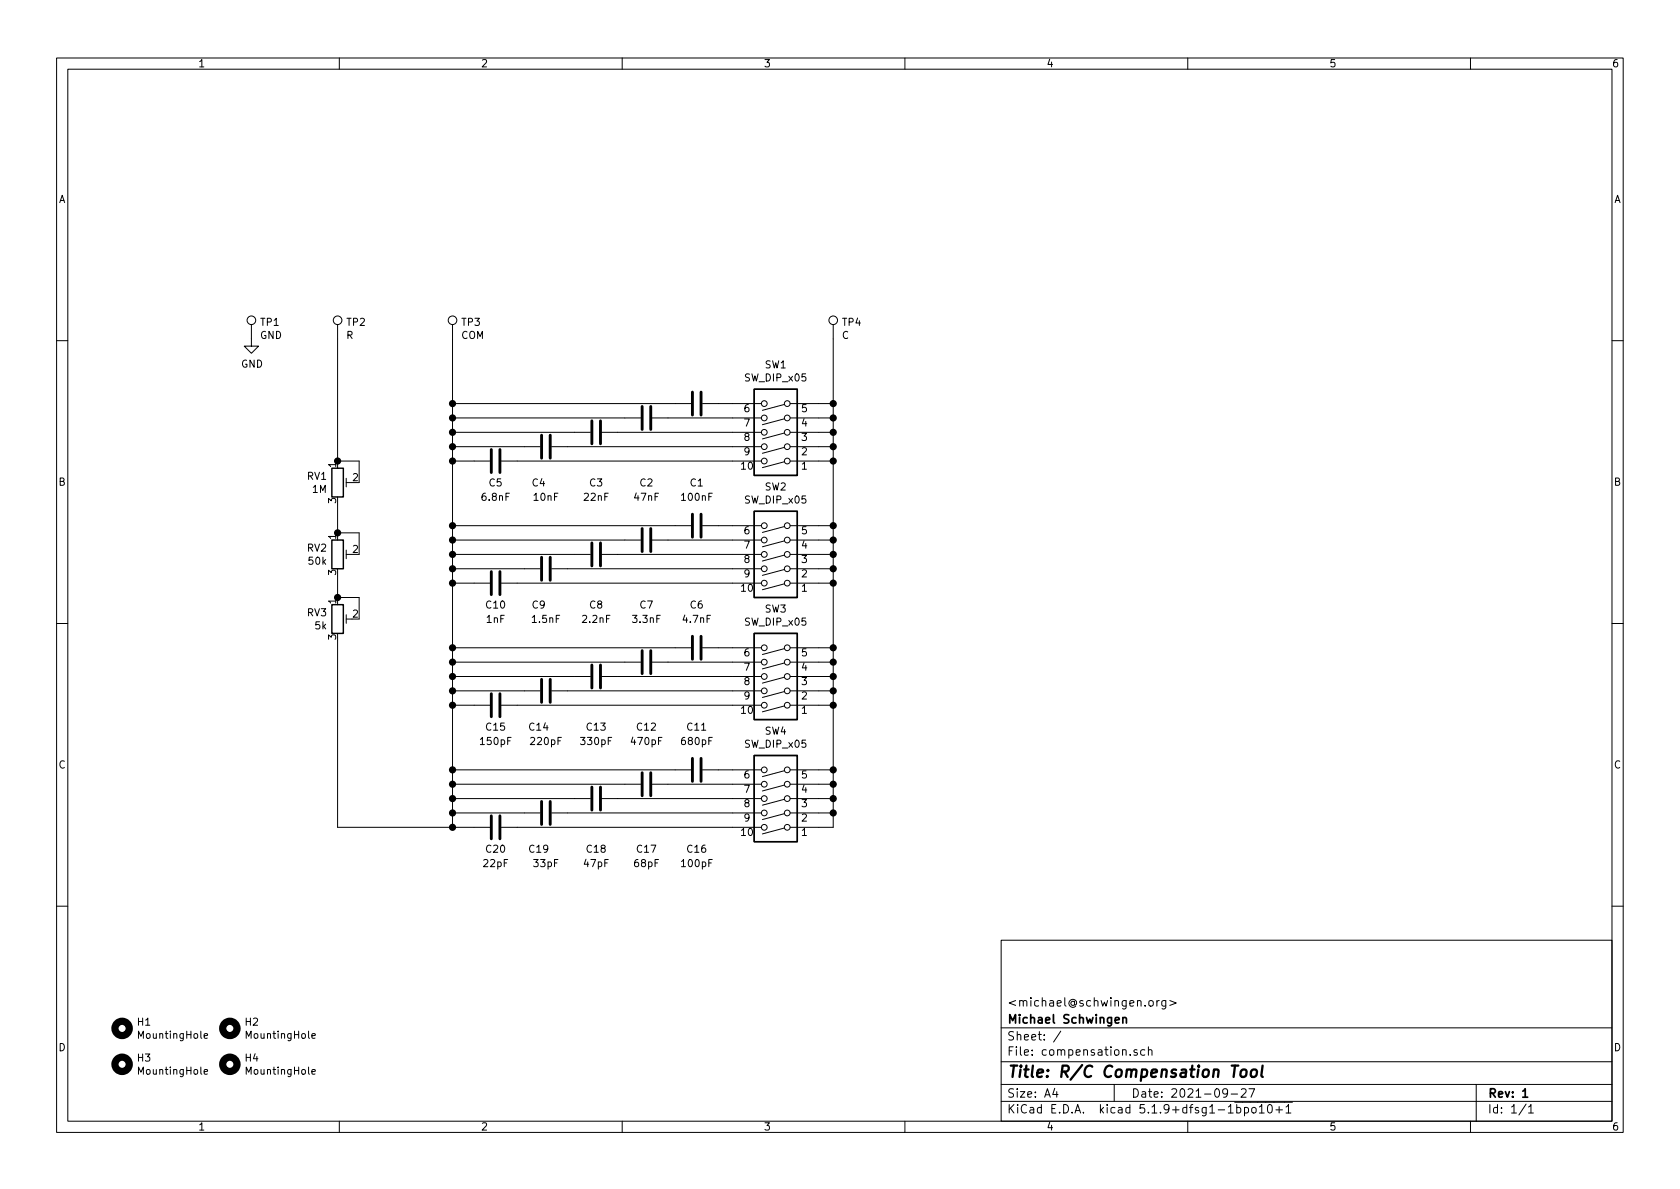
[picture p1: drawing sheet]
EESchema Schematic File Version 4
EELAYER 30 0
EELAYER END
$Descr A4 11693 8268
encoding utf-8
Sheet 1 1
Title "R/C Compensation Tool"
Date "2021-09-27"
Rev "1"
Comp "Michael Schwingen"
Comment1 "<michael@schwingen.org>"
Comment2 ""
Comment3 ""
Comment4 ""
$EndDescr
$Comp
L Mechanical:MountingHole H1
U 1 1
P 850 7150
F 0 "H1" H 950 7196 50  0000 L CNN
F 1 "MountingHole" H 950 7105 50  0000 L CNN
F 2 "MountingHole:MountingHole_3.2mm_M3" H 850 7150 50  0001 C CNN
F 3 "~" H 850 7150 50  0001 C CNN
	1    850  7150
	1    0    0    -1  
$EndComp
$Comp
L Mechanical:MountingHole H3
U 1 1
P 850 7400
F 0 "H3" H 950 7446 50  0000 L CNN
F 1 "MountingHole" H 950 7355 50  0000 L CNN
F 2 "MountingHole:MountingHole_3.2mm_M3" H 850 7400 50  0001 C CNN
F 3 "~" H 850 7400 50  0001 C CNN
	1    850  7400
	1    0    0    -1  
$EndComp
$Comp
L Mechanical:MountingHole H2
U 1 1
P 1600 7150
F 0 "H2" H 1700 7196 50  0000 L CNN
F 1 "MountingHole" H 1700 7105 50  0000 L CNN
F 2 "MountingHole:MountingHole_3.2mm_M3" H 1600 7150 50  0001 C CNN
F 3 "~" H 1600 7150 50  0001 C CNN
	1    1600 7150
	1    0    0    -1  
$EndComp
$Comp
L Mechanical:MountingHole H4
U 1 1
P 1600 7400
F 0 "H4" H 1700 7446 50  0000 L CNN
F 1 "MountingHole" H 1700 7355 50  0000 L CNN
F 2 "MountingHole:MountingHole_3.2mm_M3" H 1600 7400 50  0001 C CNN
F 3 "~" H 1600 7400 50  0001 C CNN
	1    1600 7400
	1    0    0    -1  
$EndComp
$Comp
L Switch:SW_DIP_x05 SW4
U 1 1
P 5400 5550
F 0 "SW4" H 5400 5083 50  0000 C CNN
F 1 "SW_DIP_x05" H 5400 5174 50  0000 C CNN
F 2 "Button_Switch_THT:SW_DIP_SPSTx05_Piano_10.8x14.26mm_W7.62mm_P2.54mm" H 5400 5550 50  0001 C CNN
F 3 "~" H 5400 5550 50  0001 C CNN
	1    5400 5550
	-1   0    0    1   
$EndComp
$Comp
L Device:C C20
U 1 1
P 3450 5750
F 0 "C20" V 3600 5750 50  0000 C CNN
F 1 "22pF" V 3700 5750 50  0000 C CNN
F 2 "Capacitor_SMD:C_0603_1608Metric_Pad1.08x0.95mm_HandSolder" H 3488 5600 50  0001 C CNN
F 3 "~" H 3450 5750 50  0001 C CNN
	1    3450 5750
	0    1    1    0   
$EndComp
$Comp
L Device:C C19
U 1 1
P 3800 5650
F 0 "C19" V 4050 5600 50  0000 C CNN
F 1 "33pF" V 4150 5650 50  0000 C CNN
F 2 "Capacitor_SMD:C_0603_1608Metric_Pad1.08x0.95mm_HandSolder" H 3838 5500 50  0001 C CNN
F 3 "~" H 3800 5650 50  0001 C CNN
	1    3800 5650
	0    1    1    0   
$EndComp
$Comp
L Device:C C18
U 1 1
P 4150 5550
F 0 "C18" V 4500 5550 50  0000 C CNN
F 1 "47pF" V 4600 5550 50  0000 C CNN
F 2 "Capacitor_SMD:C_0603_1608Metric_Pad1.08x0.95mm_HandSolder" H 4188 5400 50  0001 C CNN
F 3 "~" H 4150 5550 50  0001 C CNN
	1    4150 5550
	0    1    1    0   
$EndComp
$Comp
L Device:C C16
U 1 1
P 4850 5350
F 0 "C16" V 5400 5350 50  0000 C CNN
F 1 "100pF" V 5500 5350 50  0000 C CNN
F 2 "Capacitor_SMD:C_0603_1608Metric_Pad1.08x0.95mm_HandSolder" H 4888 5200 50  0001 C CNN
F 3 "~" H 4850 5350 50  0001 C CNN
	1    4850 5350
	0    1    1    0   
$EndComp
$Comp
L Switch:SW_DIP_x05 SW3
U 1 1
P 5400 4700
F 0 "SW3" H 5400 4233 50  0000 C CNN
F 1 "SW_DIP_x05" H 5400 4324 50  0000 C CNN
F 2 "Button_Switch_THT:SW_DIP_SPSTx05_Piano_10.8x14.26mm_W7.62mm_P2.54mm" H 5400 4700 50  0001 C CNN
F 3 "~" H 5400 4700 50  0001 C CNN
	1    5400 4700
	-1   0    0    1   
$EndComp
$Comp
L Device:C C15
U 1 1
P 3450 4900
F 0 "C15" V 3600 4900 50  0000 C CNN
F 1 "150pF" V 3700 4900 50  0000 C CNN
F 2 "Capacitor_SMD:C_0603_1608Metric_Pad1.08x0.95mm_HandSolder" H 3488 4750 50  0001 C CNN
F 3 "~" H 3450 4900 50  0001 C CNN
	1    3450 4900
	0    1    1    0   
$EndComp
$Comp
L Device:C C14
U 1 1
P 3800 4800
F 0 "C14" V 4050 4750 50  0000 C CNN
F 1 "220pF" V 4150 4800 50  0000 C CNN
F 2 "Capacitor_SMD:C_0603_1608Metric_Pad1.08x0.95mm_HandSolder" H 3838 4650 50  0001 C CNN
F 3 "~" H 3800 4800 50  0001 C CNN
	1    3800 4800
	0    1    1    0   
$EndComp
$Comp
L Device:C C13
U 1 1
P 4150 4700
F 0 "C13" V 4500 4700 50  0000 C CNN
F 1 "330pF" V 4600 4700 50  0000 C CNN
F 2 "Capacitor_SMD:C_0603_1608Metric_Pad1.08x0.95mm_HandSolder" H 4188 4550 50  0001 C CNN
F 3 "~" H 4150 4700 50  0001 C CNN
	1    4150 4700
	0    1    1    0   
$EndComp
$Comp
L Device:C C12
U 1 1
P 4500 4600
F 0 "C12" V 4950 4600 50  0000 C CNN
F 1 "470pF" V 5050 4600 50  0000 C CNN
F 2 "Capacitor_SMD:C_0603_1608Metric_Pad1.08x0.95mm_HandSolder" H 4538 4450 50  0001 C CNN
F 3 "~" H 4500 4600 50  0001 C CNN
	1    4500 4600
	0    1    1    0   
$EndComp
$Comp
L Device:C C11
U 1 1
P 4850 4500
F 0 "C11" V 5400 4500 50  0000 C CNN
F 1 "680pF" V 5500 4500 50  0000 C CNN
F 2 "Capacitor_SMD:C_0603_1608Metric_Pad1.08x0.95mm_HandSolder" H 4888 4350 50  0001 C CNN
F 3 "~" H 4850 4500 50  0001 C CNN
	1    4850 4500
	0    1    1    0   
$EndComp
$Comp
L Switch:SW_DIP_x05 SW2
U 1 1
P 5400 3850
F 0 "SW2" H 5400 3383 50  0000 C CNN
F 1 "SW_DIP_x05" H 5400 3474 50  0000 C CNN
F 2 "Button_Switch_THT:SW_DIP_SPSTx05_Piano_10.8x14.26mm_W7.62mm_P2.54mm" H 5400 3850 50  0001 C CNN
F 3 "~" H 5400 3850 50  0001 C CNN
	1    5400 3850
	-1   0    0    1   
$EndComp
$Comp
L Device:C C10
U 1 1
P 3450 4050
F 0 "C10" V 3600 4050 50  0000 C CNN
F 1 "1nF" V 3700 4050 50  0000 C CNN
F 2 "Capacitor_SMD:C_0603_1608Metric_Pad1.08x0.95mm_HandSolder" H 3488 3900 50  0001 C CNN
F 3 "~" H 3450 4050 50  0001 C CNN
	1    3450 4050
	0    1    1    0   
$EndComp
$Comp
L Device:C C9
U 1 1
P 3800 3950
F 0 "C9" V 4050 3900 50  0000 C CNN
F 1 "1.5nF" V 4150 3950 50  0000 C CNN
F 2 "Capacitor_SMD:C_0603_1608Metric_Pad1.08x0.95mm_HandSolder" H 3838 3800 50  0001 C CNN
F 3 "~" H 3800 3950 50  0001 C CNN
	1    3800 3950
	0    1    1    0   
$EndComp
$Comp
L Device:C C8
U 1 1
P 4150 3850
F 0 "C8" V 4500 3850 50  0000 C CNN
F 1 "2.2nF" V 4600 3850 50  0000 C CNN
F 2 "Capacitor_SMD:C_0603_1608Metric_Pad1.08x0.95mm_HandSolder" H 4188 3700 50  0001 C CNN
F 3 "~" H 4150 3850 50  0001 C CNN
	1    4150 3850
	0    1    1    0   
$EndComp
$Comp
L Device:C C7
U 1 1
P 4500 3750
F 0 "C7" V 4950 3750 50  0000 C CNN
F 1 "3.3nF" V 5050 3750 50  0000 C CNN
F 2 "Capacitor_SMD:C_0603_1608Metric_Pad1.08x0.95mm_HandSolder" H 4538 3600 50  0001 C CNN
F 3 "~" H 4500 3750 50  0001 C CNN
	1    4500 3750
	0    1    1    0   
$EndComp
$Comp
L Device:C C6
U 1 1
P 4850 3650
F 0 "C6" V 5400 3650 50  0000 C CNN
F 1 "4.7nF" V 5500 3650 50  0000 C CNN
F 2 "Capacitor_SMD:C_0603_1608Metric_Pad1.08x0.95mm_HandSolder" H 4888 3500 50  0001 C CNN
F 3 "~" H 4850 3650 50  0001 C CNN
	1    4850 3650
	0    1    1    0   
$EndComp
$Comp
L Switch:SW_DIP_x05 SW1
U 1 1
P 5400 3000
F 0 "SW1" H 5400 2533 50  0000 C CNN
F 1 "SW_DIP_x05" H 5400 2624 50  0000 C CNN
F 2 "Button_Switch_THT:SW_DIP_SPSTx05_Piano_10.8x14.26mm_W7.62mm_P2.54mm" H 5400 3000 50  0001 C CNN
F 3 "~" H 5400 3000 50  0001 C CNN
	1    5400 3000
	-1   0    0    1   
$EndComp
$Comp
L Device:C C5
U 1 1
P 3450 3200
F 0 "C5" V 3600 3200 50  0000 C CNN
F 1 "6.8nF" V 3700 3200 50  0000 C CNN
F 2 "Capacitor_SMD:C_0603_1608Metric_Pad1.08x0.95mm_HandSolder" H 3488 3050 50  0001 C CNN
F 3 "~" H 3450 3200 50  0001 C CNN
	1    3450 3200
	0    1    1    0   
$EndComp
$Comp
L Device:C C4
U 1 1
P 3800 3100
F 0 "C4" V 4050 3050 50  0000 C CNN
F 1 "10nF" V 4150 3100 50  0000 C CNN
F 2 "Capacitor_SMD:C_0603_1608Metric_Pad1.08x0.95mm_HandSolder" H 3838 2950 50  0001 C CNN
F 3 "~" H 3800 3100 50  0001 C CNN
	1    3800 3100
	0    1    1    0   
$EndComp
$Comp
L Device:C C3
U 1 1
P 4150 3000
F 0 "C3" V 4500 3000 50  0000 C CNN
F 1 "22nF" V 4600 3000 50  0000 C CNN
F 2 "Capacitor_SMD:C_0603_1608Metric_Pad1.08x0.95mm_HandSolder" H 4188 2850 50  0001 C CNN
F 3 "~" H 4150 3000 50  0001 C CNN
	1    4150 3000
	0    1    1    0   
$EndComp
$Comp
L Device:C C2
U 1 1
P 4500 2900
F 0 "C2" V 4950 2900 50  0000 C CNN
F 1 "47nF" V 5050 2900 50  0000 C CNN
F 2 "Capacitor_SMD:C_0603_1608Metric_Pad1.08x0.95mm_HandSolder" H 4538 2750 50  0001 C CNN
F 3 "~" H 4500 2900 50  0001 C CNN
	1    4500 2900
	0    1    1    0   
$EndComp
$Comp
L Device:C C1
U 1 1
P 4850 2800
F 0 "C1" V 5400 2800 50  0000 C CNN
F 1 "100nF" V 5500 2800 50  0000 C CNN
F 2 "Capacitor_SMD:C_0603_1608Metric_Pad1.08x0.95mm_HandSolder" H 4888 2650 50  0001 C CNN
F 3 "~" H 4850 2800 50  0001 C CNN
	1    4850 2800
	0    1    1    0   
$EndComp
$Comp
L Device:C C17
U 1 1
P 4500 5450
F 0 "C17" V 4950 5450 50  0000 C CNN
F 1 "68pF" V 5050 5450 50  0000 C CNN
F 2 "Capacitor_SMD:C_0603_1608Metric_Pad1.08x0.95mm_HandSolder" H 4538 5300 50  0001 C CNN
F 3 "~" H 4500 5450 50  0001 C CNN
	1    4500 5450
	0    1    1    0   
$EndComp
Wire Wire Line
	3150 5750 3150 5650
Connection ~ 3150 2900
Wire Wire Line
	3150 2900 3150 2800
Connection ~ 3150 3000
Wire Wire Line
	3150 3000 3150 2900
Connection ~ 3150 3100
Wire Wire Line
	3150 3100 3150 3000
Connection ~ 3150 3200
Wire Wire Line
	3150 3200 3150 3100
Connection ~ 3150 3650
Wire Wire Line
	3150 3650 3150 3200
Connection ~ 3150 3750
Wire Wire Line
	3150 3750 3150 3650
Connection ~ 3150 3850
Wire Wire Line
	3150 3850 3150 3750
Connection ~ 3150 3950
Wire Wire Line
	3150 3950 3150 3850
Connection ~ 3150 4050
Wire Wire Line
	3150 4050 3150 3950
Connection ~ 3150 4500
Wire Wire Line
	3150 4500 3150 4050
Connection ~ 3150 4600
Wire Wire Line
	3150 4600 3150 4500
Connection ~ 3150 4700
Wire Wire Line
	3150 4700 3150 4600
Connection ~ 3150 4800
Wire Wire Line
	3150 4800 3150 4700
Connection ~ 3150 4900
Wire Wire Line
	3150 4900 3150 4800
Connection ~ 3150 5350
Wire Wire Line
	3150 5350 3150 4900
Connection ~ 3150 5450
Wire Wire Line
	3150 5450 3150 5350
Connection ~ 3150 5550
Wire Wire Line
	3150 5550 3150 5450
Connection ~ 3150 5650
Wire Wire Line
	3150 5650 3150 5550
Wire Wire Line
	3150 5750 3300 5750
Wire Wire Line
	3150 5650 3650 5650
Wire Wire Line
	3150 5550 4000 5550
Wire Wire Line
	3150 5450 4350 5450
Wire Wire Line
	3150 5350 4700 5350
Wire Wire Line
	3150 4900 3300 4900
Wire Wire Line
	3150 4800 3650 4800
Wire Wire Line
	3150 4700 4000 4700
Wire Wire Line
	3150 4600 4350 4600
Wire Wire Line
	3150 4500 4700 4500
Wire Wire Line
	3150 4050 3300 4050
Wire Wire Line
	3150 3950 3650 3950
Wire Wire Line
	3150 3850 4000 3850
Wire Wire Line
	3150 3750 4350 3750
Wire Wire Line
	3150 3650 4700 3650
Wire Wire Line
	3150 3200 3300 3200
Wire Wire Line
	3150 3100 3650 3100
Wire Wire Line
	3150 3000 4000 3000
Wire Wire Line
	3150 2900 4350 2900
Wire Wire Line
	3150 2800 4700 2800
Wire Wire Line
	5000 2800 5100 2800
Wire Wire Line
	4650 2900 5100 2900
Wire Wire Line
	5100 3000 4300 3000
Wire Wire Line
	3950 3100 5100 3100
Wire Wire Line
	3600 3200 5100 3200
Wire Wire Line
	5000 3650 5100 3650
Wire Wire Line
	4650 3750 5100 3750
Wire Wire Line
	5100 3850 4300 3850
Wire Wire Line
	3950 3950 5100 3950
Wire Wire Line
	3600 4050 5100 4050
Wire Wire Line
	5000 4500 5100 4500
Wire Wire Line
	4650 4600 5100 4600
Wire Wire Line
	5100 4700 4300 4700
Wire Wire Line
	3950 4800 5100 4800
Wire Wire Line
	3600 4900 5100 4900
Wire Wire Line
	5000 5350 5100 5350
Wire Wire Line
	4650 5450 5100 5450
Wire Wire Line
	5100 5550 4300 5550
Wire Wire Line
	3950 5650 5100 5650
Wire Wire Line
	3600 5750 5100 5750
Wire Wire Line
	5700 5350 5800 5350
Wire Wire Line
	5800 5350 5800 5450
Wire Wire Line
	5800 5750 5700 5750
Wire Wire Line
	5700 5650 5800 5650
Connection ~ 5800 5650
Wire Wire Line
	5800 5650 5800 5750
Wire Wire Line
	5800 5550 5700 5550
Connection ~ 5800 5550
Wire Wire Line
	5800 5550 5800 5650
Wire Wire Line
	5700 5450 5800 5450
Connection ~ 5800 5450
Wire Wire Line
	5800 5450 5800 5550
Wire Wire Line
	5700 4500 5800 4500
Wire Wire Line
	5800 4500 5800 4600
Wire Wire Line
	5800 4900 5700 4900
Wire Wire Line
	5700 4800 5800 4800
Connection ~ 5800 4800
Wire Wire Line
	5800 4800 5800 4900
Wire Wire Line
	5800 4700 5700 4700
Connection ~ 5800 4700
Wire Wire Line
	5800 4700 5800 4800
Wire Wire Line
	5700 4600 5800 4600
Connection ~ 5800 4600
Wire Wire Line
	5800 4600 5800 4700
Wire Wire Line
	5700 3650 5800 3650
Wire Wire Line
	5800 3650 5800 3750
Wire Wire Line
	5800 4050 5700 4050
Wire Wire Line
	5700 3950 5800 3950
Connection ~ 5800 3950
Wire Wire Line
	5800 3950 5800 4050
Wire Wire Line
	5800 3850 5700 3850
Connection ~ 5800 3850
Wire Wire Line
	5800 3850 5800 3950
Wire Wire Line
	5700 3750 5800 3750
Connection ~ 5800 3750
Wire Wire Line
	5800 3750 5800 3850
Wire Wire Line
	5700 2800 5800 2800
Wire Wire Line
	5800 2800 5800 2900
Wire Wire Line
	5800 3200 5700 3200
Wire Wire Line
	5700 3100 5800 3100
Connection ~ 5800 3100
Wire Wire Line
	5800 3100 5800 3200
Wire Wire Line
	5800 3000 5700 3000
Connection ~ 5800 3000
Wire Wire Line
	5800 3000 5800 3100
Wire Wire Line
	5700 2900 5800 2900
Connection ~ 5800 2900
Wire Wire Line
	5800 2900 5800 3000
$Comp
L Device:R_POT_TRIM RV1
U 1 1
P 2350 3350
F 0 "RV1" H 2280 3396 50  0000 R CNN
F 1 "1M" H 2280 3305 50  0000 R CNN
F 2 "Potentiometer_THT:Potentiometer_ACP_CA9-V10_Vertical_Hole" H 2350 3350 50  0001 C CNN
F 3 "~" H 2350 3350 50  0001 C CNN
	1    2350 3350
	1    0    0    -1  
$EndComp
$Comp
L Device:R_POT_TRIM RV2
U 1 1
P 2350 3850
F 0 "RV2" H 2280 3896 50  0000 R CNN
F 1 "50k" H 2280 3805 50  0000 R CNN
F 2 "Potentiometer_THT:Potentiometer_ACP_CA9-V10_Vertical_Hole" H 2350 3850 50  0001 C CNN
F 3 "~" H 2350 3850 50  0001 C CNN
	1    2350 3850
	1    0    0    -1  
$EndComp
$Comp
L Device:R_POT_TRIM RV3
U 1 1
P 2350 4300
F 0 "RV3" H 2280 4346 50  0000 R CNN
F 1 "5k" H 2280 4255 50  0000 R CNN
F 2 "Potentiometer_THT:Potentiometer_ACP_CA9-V10_Vertical_Hole" H 2350 4300 50  0001 C CNN
F 3 "~" H 2350 4300 50  0001 C CNN
	1    2350 4300
	1    0    0    -1  
$EndComp
Wire Wire Line
	2350 4450 2350 5750
Wire Wire Line
	2350 5750 3150 5750
Connection ~ 3150 5750
Wire Wire Line
	2350 4000 2350 4150
Wire Wire Line
	2350 3700 2350 3500
$Comp
L Connector:TestPoint TP2
U 1 1
P 2350 2350
F 0 "TP2" H 2408 2468 50  0000 L CNN
F 1 "R" H 2408 2377 50  0000 L CNN
F 2 "Connector_Pin:Pin_D1.3mm_L11.0mm" H 2550 2350 50  0001 C CNN
F 3 "~" H 2550 2350 50  0001 C CNN
	1    2350 2350
	1    0    0    -1  
$EndComp
Wire Wire Line
	2350 3200 2350 2350
$Comp
L Connector:TestPoint TP3
U 1 1
P 3150 2350
F 0 "TP3" H 3208 2468 50  0000 L CNN
F 1 "COM" H 3208 2377 50  0000 L CNN
F 2 "Connector_Pin:Pin_D1.3mm_L11.0mm" H 3350 2350 50  0001 C CNN
F 3 "~" H 3350 2350 50  0001 C CNN
	1    3150 2350
	1    0    0    -1  
$EndComp
Wire Wire Line
	3150 2800 3150 2350
Connection ~ 3150 2800
$Comp
L Connector:TestPoint TP4
U 1 1
P 5800 2350
F 0 "TP4" H 5858 2468 50  0000 L CNN
F 1 "C" H 5858 2377 50  0000 L CNN
F 2 "Connector_Pin:Pin_D1.3mm_L11.0mm" H 6000 2350 50  0001 C CNN
F 3 "~" H 6000 2350 50  0001 C CNN
	1    5800 2350
	1    0    0    -1  
$EndComp
Wire Wire Line
	5800 2350 5800 2800
Connection ~ 5800 2800
Wire Wire Line
	5800 3200 5800 3650
Connection ~ 5800 3200
Connection ~ 5800 3650
Wire Wire Line
	5800 4500 5800 4050
Connection ~ 5800 4500
Connection ~ 5800 4050
$Comp
L Connector:TestPoint TP1
U 1 1
P 1750 2350
F 0 "TP1" H 1808 2468 50  0000 L CNN
F 1 "GND" H 1808 2377 50  0000 L CNN
F 2 "Connector_Pin:Pin_D1.3mm_L11.0mm" H 1950 2350 50  0001 C CNN
F 3 "~" H 1950 2350 50  0001 C CNN
	1    1750 2350
	1    0    0    -1  
$EndComp
$Comp
L power:GND #PWR01
U 1 1
P 1750 2350
F 0 "#PWR01" H 1750 2100 50  0001 C CNN
F 1 "GND" H 1755 2177 50  0000 C CNN
F 2 "" H 1750 2350 50  0001 C CNN
F 3 "" H 1750 2350 50  0001 C CNN
	1    1750 2350
	1    0    0    -1  
$EndComp
Wire Wire Line
	5800 4900 5800 5350
Connection ~ 5800 4900
Connection ~ 5800 5350
Wire Wire Line
	2500 3350 2500 3200
Wire Wire Line
	2500 3200 2350 3200
Connection ~ 2350 3200
Wire Wire Line
	2500 3850 2500 3700
Wire Wire Line
	2500 3700 2350 3700
Connection ~ 2350 3700
Wire Wire Line
	2500 4300 2500 4150
Wire Wire Line
	2500 4150 2350 4150
Connection ~ 2350 4150
$EndSCHEMATC
